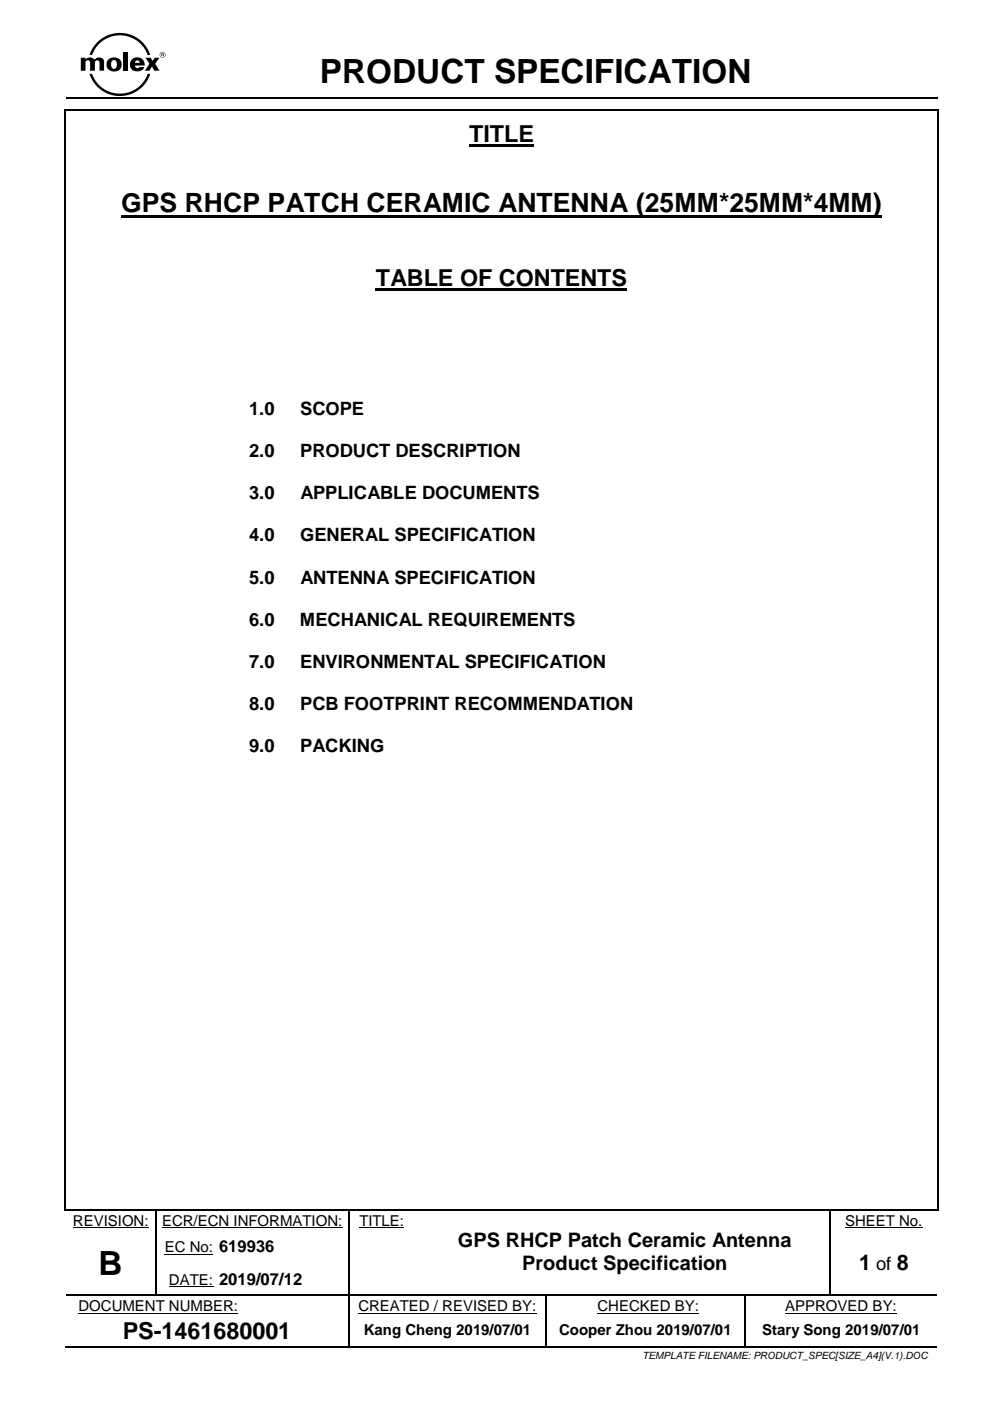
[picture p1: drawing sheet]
<svg xmlns="http://www.w3.org/2000/svg" width="210mm" height="297mm" viewBox="0 0 210 297" stroke-linecap="round" stroke-linejoin="round" font-family="sans-serif">
<path d="M13.8 23.5v232.7M14 20.9h184.7M14 23.3h184.7M198.8 23.5v232.7M14 256.4h184.7M73.9 279.2v6.1M115.8 279.2v6.1M14 285.5h59.8M74.1 285.5h41.5M115.9 285.5h41.8M158 285.5h40.7" fill="none" stroke="#000" stroke-width=".34"/>
<path d="M15.5 260.2h16M16.6 278.3h33.9M34.3 260.2h38.3M34.9 265.8h10.3M35.8 272.7h9.4M76 278.3h37.7M76.2 260.2h9.5M126.6 278.3h21.6M166.4 278.3h23.7M179.1 260.2h16.5" fill="none" stroke="#000" stroke-width=".21"/>
<g fill="#000">
<path d="M17.1 12.2h1v.4l.1-.1a1.27 1.27 0 0 1 1.8 .1 1.15 1.15 0 0 1 2.1 .3v2.1h-1v-1.7a.49 .49 0 0 0-.5-.5 .49 .49 0 0 0-.5 .5v1.7h-1v-1.7a.49 .49 0 0 0-.5-.5 .49 .49 0 0 0-.5 .5v1.7h-1z" fill-rule="evenodd"/>
<path d="M23.8 12.8h.1a.74 .74 0 0 1 .8 .2 .74 .74 0 0 1 .1 .9 .61 .61 0 0 1-.6 .7 .61 .61 0 0 1-.6-.7v-.6zM22.9 12.7a1.58 1.58 0 0 0 1.1 2.5 1.58 1.58 0 0 0 1.7-2.2 1.75 1.75 0 0 0-2.8-.3z" fill-rule="evenodd"/>
<path d="M20.6 9a6.8 6.8 0 0 1 11.3 2.7h-.6a6.2 6.2 0 0 0-5.9-4.2 6.2 6.2 0 0 0-5.9 4.2h-.5l.6-1.5z" fill-rule="evenodd"/>
<path d="M26.1 11.1h1v3.9h-1z" fill-rule="evenodd"/>
<path d="M27.9 12.7a1.57 1.57 0 0 0 .5 2.3 1.57 1.57 0 0 0 2.2-.8h-1a.51 .51 0 0 1-.6 .2 .51 .51 0 0 1-.4-.5h2.1a1.61 1.61 0 0 0-1-1.6 1.61 1.61 0 0 0-1.8 .4zM28.8 12.9l.3-.1a.49 .49 0 0 1 .5 .5h-1z" fill-rule="evenodd"/>
<path d="M19 15.7h.5a6.2 6.2 0 0 0 5.9 4.1 6.2 6.2 0 0 0 5.9-4.1h.6a6.8 6.8 0 0 1-6.5 4.6 6.8 6.8 0 0 1-6.4-4.6z" fill-rule="evenodd"/>
<path d="M30.8 12.2h1.1l.5 .7 .4-.7h1l-.9 1.3 .9 1.5h-1.1l-.5-.9-.5 .9h-1l1-1.5z" fill-rule="evenodd"/>
<path d="M33.8 11.6a.65 .65 0 0 1 1.3 0 .65 .65 0 0 1-1.3 0zM33.9 11.6a.55 .55 0 0 0 1.1 0 .55 .55 0 0 0-1.1 0z" fill-rule="evenodd"/>
<path d="M34.3 11.4l.3 .1-.3 .1zM34.2 11.3v.6h.1v-.2l.5 .2-.1-.5z" fill-rule="evenodd"/>
<path d="M13.6 23.1h.4v.4h-.4z" fill-rule="evenodd"/>
<path d="M13.6 23.1h.4v.4h-.4z" fill-rule="evenodd"/>
<path d="M99.5 30.7h13.7v.5h-13.7z" fill-rule="evenodd"/>
<path d="M198.7 23.1h.3v.4h-.3z" fill-rule="evenodd"/>
<path d="M198.7 23.1h.3v.4h-.3z" fill-rule="evenodd"/>
<path d="M25.7 45.6h161.2v.6h-161.2z" fill-rule="evenodd"/>
<path d="M79.7 61.1h53.2v.5h-53.2z" fill-rule="evenodd"/>
<path d="M13.6 256.2h.4v.4h-.4z" fill-rule="evenodd"/>
<path d="M13.6 256.2h.4v.4h-.4z" fill-rule="evenodd"/>
<path d="M33 256.6h.2v.2h-.2z" fill-rule="evenodd"/>
<path d="M33 256.2h.3v.4h-.3z" fill-rule="evenodd"/>
<path d="M73.8 256.6h.3v.2h-.3z" fill-rule="evenodd"/>
<path d="M73.8 256.2h.3v.4h-.3z" fill-rule="evenodd"/>
<path d="M89 256.2h.3v.4h-.3z" fill-rule="evenodd"/>
<path d="M175.8 256.6h.3v.2h-.3z" fill-rule="evenodd"/>
<path d="M175.8 256.2h.3v.4h-.3z" fill-rule="evenodd"/>
<path d="M198.7 256.2h.3v.4h-.3z" fill-rule="evenodd"/>
<path d="M198.7 256.2h.3v.4h-.3z" fill-rule="evenodd"/>
<path d="M33 260.6h.2v.9h-.2z" fill-rule="evenodd"/>
<path d="M33 267.5h.2v.9h-.2z" fill-rule="evenodd"/>
<path d="M33 274.4h.2v.2h-.2z" fill-rule="evenodd"/>
<path d="M45.2 274.4h.2v.2h-.2z" fill-rule="evenodd"/>
<path d="M73.8 278.7h.3v.5h-.3z" fill-rule="evenodd"/>
<path d="M73.8 260.6h.3v.9h-.3z" fill-rule="evenodd"/>
<path d="M73.8 267.5h.3v.9h-.3z" fill-rule="evenodd"/>
<path d="M73.8 274.4h.3v.5h-.3z" fill-rule="evenodd"/>
<path d="M89 274.4h.3v.2h-.3z" fill-rule="evenodd"/>
<path d="M115.6 278.7h.3v.5h-.3z" fill-rule="evenodd"/>
<path d="M115.6 274.6h.3v.3h-.3z" fill-rule="evenodd"/>
<path d="M115.6 274.4h.3v.2h-.3z" fill-rule="evenodd"/>
<path d="M157.7 274.6h.2v.3h-.2z" fill-rule="evenodd"/>
<path d="M157.7 274.4h.2v.2h-.2z" fill-rule="evenodd"/>
<path d="M157.7 278.7h.2v.5h-.2z" fill-rule="evenodd"/>
<path d="M175.8 260.6h.3v.9h-.3z" fill-rule="evenodd"/>
<path d="M175.8 267.5h.3v.9h-.3z" fill-rule="evenodd"/>
<path d="M175.8 274.4h.3v.2h-.3z" fill-rule="evenodd"/>
<path d="M73.8 285.3h.3v.3h-.3z" fill-rule="evenodd"/>
<path d="M115.6 285.3h.3v.3h-.3z" fill-rule="evenodd"/>
<path d="M157.7 285.3h.3v.3h-.3z" fill-rule="evenodd"/>
</g>
<g fill="none" stroke="#000" stroke-width=".25">
<path d="M33.1 256.8v3.8M73.9 256.8v3.8M175.9 256.8v3.8M14 274.5h19M33.1 261.5v6M33.1 268.4v6M33.2 274.5h12M45.4 274.5h28.4M73.9 261.5v6M73.9 268.4v6M73.9 274.9v3.8M74.1 274.5h14.9"/>
<path d="M89.3 274.5h26.3M115.8 274.9v3.8M115.9 274.5h41.8M157.8 274.9v3.8M157.8 279.2v6.1M157.9 274.5h17.9M175.9 261.5v6M175.9 268.4v6M176.1 274.5h22.6"/>
</g>
<g font-size="7.1">
<text x="67.8" y="17.6">PRODUCT SPECIFICATION</text>
<text x="20.9" y="270.1">B</text>
</g>
<text font-size="5.6" x="25.7" y="45">GPS RHCP PATCH CERAMIC ANTENNA (25MM*25MM*4MM)</text>
<g font-size="5">
<text x="99.5" y="30.1">TITLE</text>
<text x="79.7" y="60.6">TABLE OF CONTENTS</text>
<text x="26" y="283.8">PS-1461680001</text>
</g>
<g font-size="4.6">
<text x="182.1" y="269.2">1</text>
<text x="190.1" y="269.2">8</text>
</g>
<g font-size="4.2">
<text x="97" y="264.4">GPS RHCP Patch Ceramic Antenna</text>
<text x="110.7" y="269.2">Product Specification</text>
</g>
<g font-size="3.9">
<text x="52.8" y="88">1.0</text>
<text x="63.6" y="88">SCOPE</text>
<text x="52.8" y="96.9">2.0</text>
<text x="63.6" y="96.9">PRODUCT DESCRIPTION</text>
<text x="52.8" y="105.8">3.0</text>
<text x="63.7" y="105.8">APPLICABLE DOCUMENTS</text>
<text x="52.8" y="114.7">4.0</text>
<text x="63.6" y="114.7">GENERAL SPECIFICATION</text>
<text x="52.8" y="123.7">5.0</text>
<text x="63.7" y="123.7">ANTENNA SPECIFICATION</text>
<text x="52.8" y="132.6">6.0</text>
<text x="63.6" y="132.6">MECHANICAL REQUIREMENTS</text>
<text x="52.8" y="141.5">7.0</text>
<text x="63.6" y="141.5">ENVIRONMENTAL SPECIFICATION</text>
<text x="52.8" y="150.4">8.0</text>
<text x="63.6" y="150.4">PCB FOOTPRINT RECOMMENDATION</text>
<text x="52.8" y="159.4">9.0</text>
<text x="63.6" y="159.4">PACKING</text>
<text x="185.8" y="269.2">of</text>
</g>
<g font-size="3.2">
<text x="15.5" y="259.8">REVISION:</text>
<text x="34.3" y="259.8">ECR/ECN INFORMATION:</text>
<text x="76.2" y="259.8">TITLE:</text>
<text x="179.1" y="259.8">SHEET No.</text>
<text x="34.9" y="265.3">EC No: 619936</text>
<text x="35.8" y="272.2">DATE: 2019/07/12</text>
<text x="16.6" y="277.8">DOCUMENT NUMBER:</text>
<text x="76" y="277.8">CREATED / REVISED BY:</text>
<text x="126.6" y="277.8">CHECKED BY:</text>
<text x="166.4" y="277.8">APPROVED BY:</text>
<text x="77.1" y="283">Kang Cheng 2019/07/01</text>
<text x="118.5" y="283">Cooper Zhou 2019/07/01</text>
<text x="161.5" y="283">Stary Song 2019/07/01</text>
</g>
<text font-size="2.1" x="136.2" y="288.1">TEMPLATE FILENAME: PRODUCT_SPEC[SIZE_A4](V.1).DOC</text>
</svg>
